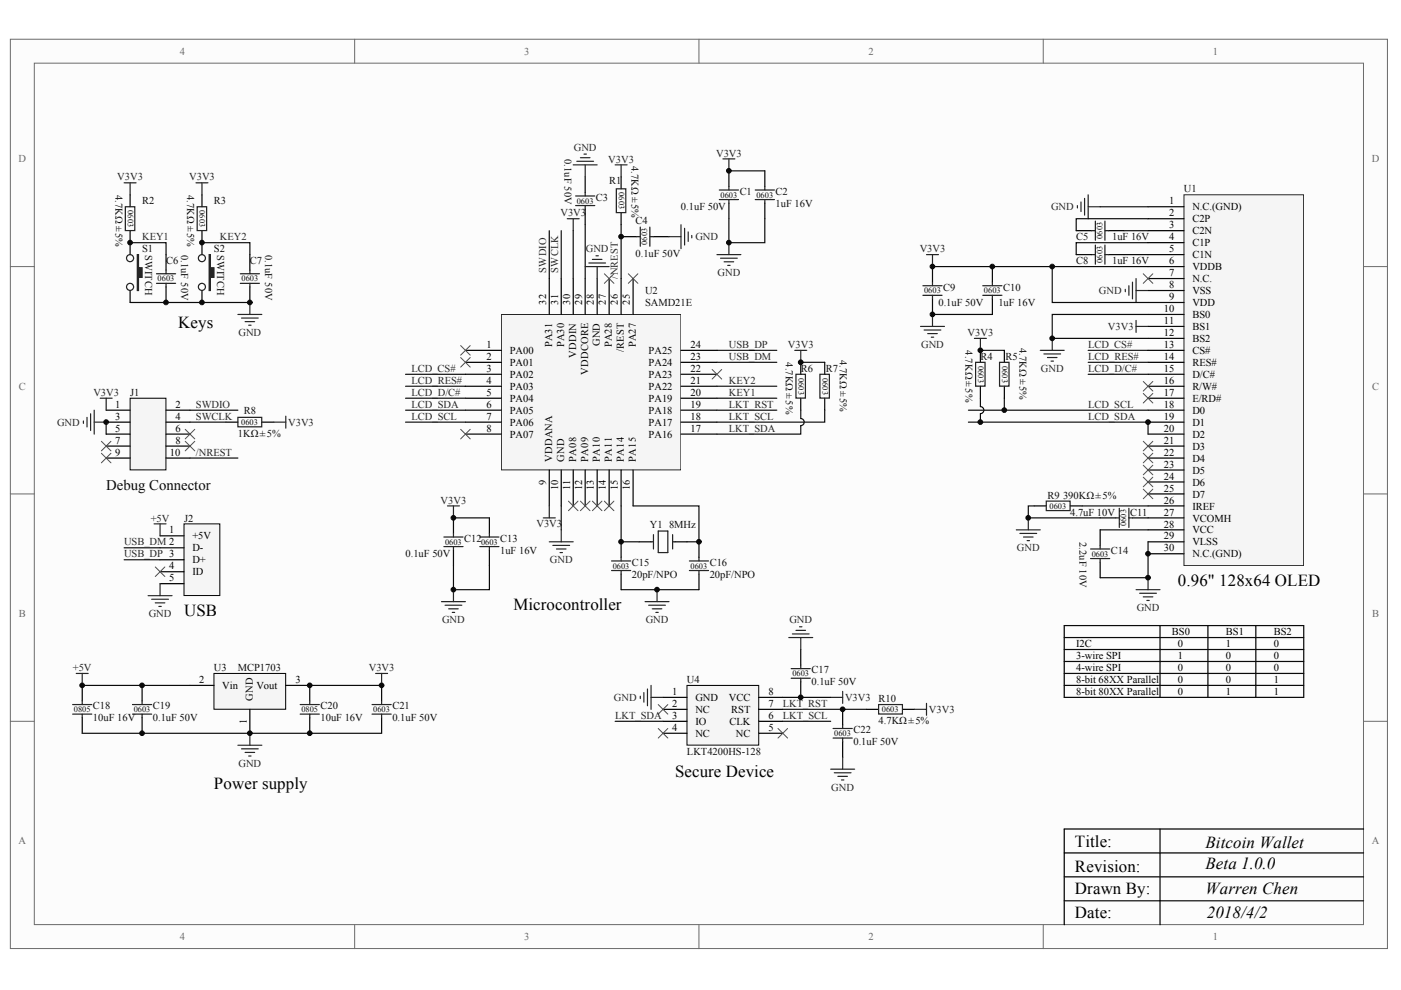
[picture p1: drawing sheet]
# Altium schematic sheet Bitcoin Wallet.SchDoc: COIN WALLET
size A4; Date: 2018.04.01; Revision: Beta 1.0

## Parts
C1  0.1uF 50V  [C-0603]
C2  1uF 16V  [C-0603]
C3  0.1uF 50V  [C-0603]
C4  0.1uF 50V  [C-0603]
C5  1uF 16V  [C-0603]
C6  0.1uF 50V  [C-0603]
C7  0.1uF 50V  [C-0603]
C8  1uF 16V  [C-0603]
C9  0.1uF 50V  [C-0603]
C10  1uF 16V  [C-0603]
C11  4.7uF 10V  [C-0603]
C12  0.1uF 50V  [C-0603]
C13  1uF 16V  [C-0603]
C14  2.2uF 10V  [C-0603]
C15  20pF/NPO  [C-0603]
C16  20pF/NPO  [C-0603]
C17  0.1uF 50V  [C-0603]
C18  10uF 16V  [C-0805]
C19  0.1uF 50V  [C-0603]
C20  10uF 16V  [C-0805]
C21  0.1uF 50V  [C-0603]
C22  0.1uF 50V  [C-0603]
J1  Debug Connector
J2  USB
R1  4.7KΩ ±5%  [R-0603]
R2  4.7KΩ ±5%  [R-0603]
R3  4.7KΩ ±5%  [R-0603]
R4  4.7KΩ ±5%  [R-0603]
R5  4.7KΩ ±5%  [R-0603]
R6  4.7KΩ ±5%  [R-0603]
R7  4.7KΩ ±5%  [R-0603]
R8  1KΩ ±5%  [R-0603]
R9  390KΩ ±5%  [R-0603]
R10  4.7KΩ ±5%  [R-0603]
S1  SWITCH  [SW4-6X6-1]
S2  SWITCH  [SW4-6X6-1]
U1  0.96" 128x64 OLED
U2  SAMD21E
U3  MCP1703  [IC-SOT-89]
U4  LKT4200HS-128
Y1  8MHz  [CRYSTAL2]

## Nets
+5V: C18.1 C19.1 J2.1(+5V) U3.2(Vin)
GND: C1.2 C2.2 C3.1 C4.2 C6.2 C7.2 C9.2 C10.2 C11.1 C12.2 C13.2 C14.2 C15.2 C16.2 C17.1 C18.2 C19.2 C20.2 C21.2 C22.2 J1.3 J1.5 J2.5(GND) R9.1 S1.1 S2.1 U1.1(N.C.(GND)) U1.8(VSS) U1.10(BS0) U1.12(BS2) U1.29(VLSS) U1.30(N.C.(GND)) U2.10(GND) U2.28(GND) U3.1(GND) U4.1(GND)
V3V3: C1.1 C2.1 C9.1 C10.1 C12.1 C13.1 C17.2 C20.1 C21.1 J1.1 R1.1 R2.1 R3.1 R4.1 R5.1 R6.1 R7.1 R8.2 R10.2 U1.6(VDDB) U1.9(VDD) U1.11(BS1) U2.9(VDDANA) U2.30(VDDIN) U3.3(Vout) U4.8(VCC)
/NREST: C4.1 R1.2 U2.26(/REST)
KEY1: C6.1 R2.2 S1.2 U2.20(PA19)
KEY2: C7.1 R3.2 S2.2 U2.21(PA22)
LCD_CS#: U1.13(CS#) U2.3(PA02)
LCD_D/C#: U1.15(D/C#) U2.5(PA04)
LCD_RES#: U1.14(RES#) U2.4(PA03)
LCD_SCL: R5.2 U1.18(D0) U2.7(PA06)
LCD_SDA: R4.2 U1.19(D1) U1.20(D2) U2.6(PA05)
LKT_RST: C22.1 R10.1 U2.19(PA18) U4.7(RST)
LKT_SCL: R7.2 U2.18(PA17) U4.6(CLK)
LKT_SDA: R6.2 U2.17(PA16) U4.3(IO)
SWCLK: J1.4 R8.1 U2.31(PA30)
SWDIO: J1.2 U2.32(PA31)
USB_DM: J2.2(D-) U2.23(PA24)
USB_DP: J2.3(D+) U2.24(PA25)
NetC3_2: C3.2 U2.29(VDDCORE)
NetC5_1: C5.1 U1.2(C2P)
NetC5_2: C5.2 U1.3(C2N)
NetC8_1: C8.1 U1.4(C1P)
NetC8_2: C8.2 U1.5(C1N)
NetC11_2: C11.2 U1.27(VCOMH)
NetC14_1: C14.1 U1.28(VCC)
NetC15_1: C15.1 U2.15(PA14) Y1.3
NetC16_1: C16.1 U2.16(PA15) Y1.1
NetR9_2: R9.2 U1.26(IREF)

Not connected (* = marked no-connect by the designer): J1 6* 7* 8* 9* 10; J2 4(ID)*; U1 7(N.C.)* 16(R/W#)* 17(E/RD#)* 21(D3)* 22(D4)* 23(D5)* 24(D6)* 25(D7)*; U2 1(PA00)* 2(PA01)* 8(PA07)* 11(PA08)* 12(PA09)* 13(PA10)* 14(PA11)* 22(PA23)* 25(PA27)* 27(PA28)*; U4 2(NC)* 4(NC)* 5(NC)*

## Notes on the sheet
- Keys
- (near C15) Microcontroller
- I2C
- 3-wire SPI
- 4-wire SPI
- BS0
- 0
- 1
- BS1
- BS2
- 8-bit 68XX Parallel
- 8-bit 80XX Parallel
- Power supply
- (near U4) Secure Device
- Title:
- Bitcoin Wallet
- Revision:
- Drawn By:
- Beta 1.0.0
- Warren Chen
- Date:
- 2018/4/2
